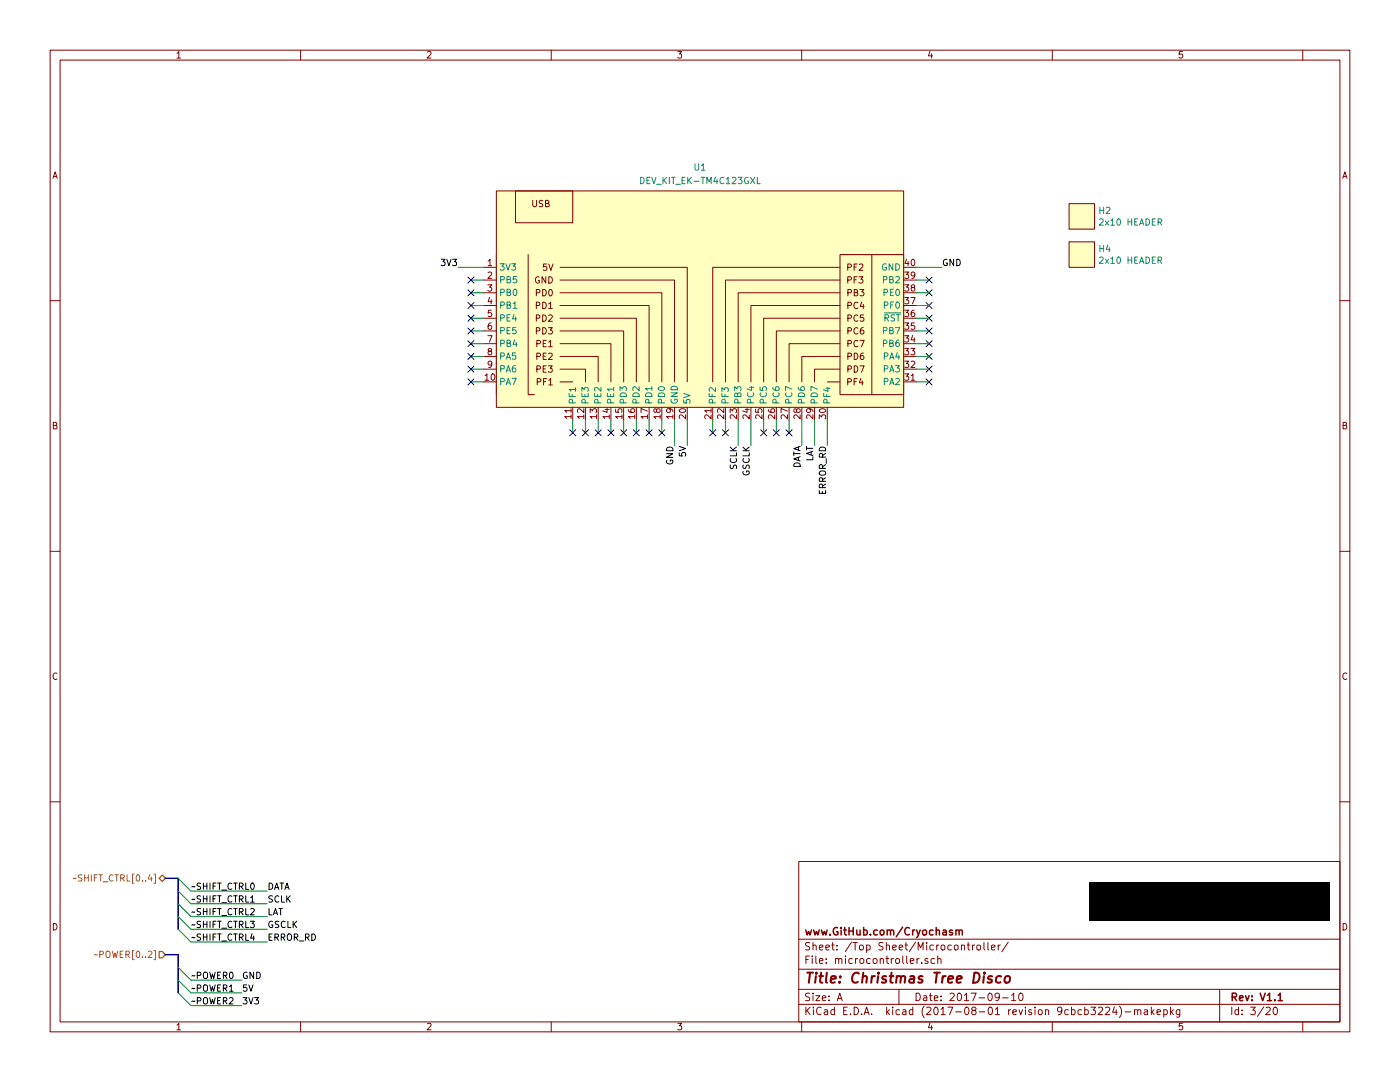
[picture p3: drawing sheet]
EESchema Schematic File Version 2
LIBS:local
LIBS:Christmas_Tree_Disco-cache
EELAYER 26 0
EELAYER END
$Descr A 11000 8500
encoding utf-8
Sheet 3 20
Title "Christmas Tree Disco"
Date "2017-09-10"
Rev "V1.1"
Comp "www.GitHub.com/Cryochasm"
Comment1 ""
Comment2 ""
Comment3 ""
Comment4 ""
$EndDescr
$Comp
L DEV_KIT_EK-TM4C123GXL U1
U 1 1
P 5500 2500
F 0 "U1" H 5500 3687 50  0000 C CNN
F 1 "DEV_KIT_EK-TM4C123GXL" H 5500 3581 50  0000 C CNN
F 2 "local:DEV_KIT_EK-TM4C123GXL" V 6050 1500 60  0001 C CNN
F 3 "http://www.ti.com/lit/ds/spms376e/spms376e.pdf" V 6050 1500 60  0001 C CNN
F 4 "EK-TM4C123GXL" H 5500 2500 60  0001 C CNN "MPN"
F 5 "Development Boards & Kits - ARM TIVA LaunchPAD" H 5500 2500 60  0001 C CNN "Description"
F 6 "No" H 5500 2500 60  0001 C CNN "Included in BOM"
	1    5500 2500
	1    0    0    -1  
$EndComp
Text HLabel 1300 7500 0    50   Input ~ 0
~~POWER[0..2]
Wire Bus Line
	1300 7500 1400 7500
Wire Bus Line
	1400 7500 1400 7800
Entry Wire Line
	1400 7600 1500 7700
Entry Wire Line
	1400 7700 1500 7800
Wire Wire Line
	1500 7700 1900 7700
Wire Wire Line
	1500 7800 1900 7800
Text Label 1900 7800 0    50   ~ 0
5V
Text Label 1900 7700 0    50   ~ 0
GND
Text Label 1500 7700 0    50   ~ 0
~~POWER0
Text Label 1500 7800 0    50   ~ 0
~~POWER1
Text HLabel 1300 6900 0    50   BiDi ~ 0
~~SHIFT_CTRL[0..4]
Wire Bus Line
	1300 6900 1400 6900
Wire Bus Line
	1400 6900 1400 7300
Entry Wire Line
	1400 6900 1500 7000
Entry Wire Line
	1400 7000 1500 7100
Entry Wire Line
	1400 7100 1500 7200
Entry Wire Line
	1400 7200 1500 7300
Entry Wire Line
	1400 7300 1500 7400
Wire Wire Line
	1500 7000 2100 7000
Wire Wire Line
	1500 7100 2100 7100
Wire Wire Line
	1500 7200 2100 7200
Wire Wire Line
	1500 7300 2100 7300
Wire Wire Line
	1500 7400 2100 7400
Text Label 2100 7000 0    50   ~ 0
DATA
Text Label 2100 7100 0    50   ~ 0
SCLK
Text Label 2100 7200 0    50   ~ 0
LAT
Text Label 2100 7300 0    50   ~ 0
GSCLK
Text Label 2100 7400 0    50   ~ 0
ERROR_RD
Text Label 1500 7000 0    50   ~ 0
~~SHIFT_CTRL0
Text Label 1500 7100 0    50   ~ 0
~~SHIFT_CTRL1
Text Label 1500 7200 0    50   ~ 0
~~SHIFT_CTRL2
Text Label 1500 7300 0    50   ~ 0
~~SHIFT_CTRL3
Text Label 1500 7400 0    50   ~ 0
~~SHIFT_CTRL4
Text Label 7400 2100 0    50   ~ 0
GND
Text Label 5400 3500 3    50   ~ 0
5V
Wire Wire Line
	5400 3300 5400 3500
Wire Wire Line
	5300 3300 5300 3500
Wire Wire Line
	7200 2100 7400 2100
Text Label 5300 3500 3    50   ~ 0
GND
$Comp
L Generic H2
U 1 1
P 8500 1700
F 0 "H2" H 8628 1746 50  0000 L CNN
F 1 "2x10 HEADER" H 8628 1655 50  0000 L CNN
F 2 "local:2x10_header_3d" H 8500 1500 50  0001 C CNN
F 3 "http://www.molex.com/pdm_docs/sd/015912200_sd.pdf" H 8500 1700 50  0001 C CNN
F 4 "0015912200" H 8500 1400 50  0001 C CNN "MPN"
F 5 "20 Positions Header, Breakaway Connector 0.100\" (2.54mm) Surface Mount Tin" H 8500 1300 50  0001 C CNN "Description"
F 6 "Yes" H 8500 1200 50  0001 C CNN "Included in BOM"
	1    8500 1700
	1    0    0    -1  
$EndComp
$Comp
L Generic H4
U 1 1
P 8500 2000
F 0 "H4" H 8628 2046 50  0000 L CNN
F 1 "2x10 HEADER" H 8628 1955 50  0000 L CNN
F 2 "local:2x10_header_3d" H 8500 1800 50  0001 C CNN
F 3 "http://www.molex.com/pdm_docs/sd/015912200_sd.pdf" H 8500 2000 50  0001 C CNN
F 4 "0015912200" H 8500 1700 50  0001 C CNN "MPN"
F 5 "20 Positions Header, Breakaway Connector 0.100\" (2.54mm) Surface Mount Tin" H 8500 1600 50  0001 C CNN "Description"
F 6 "Yes" H 8500 1500 50  0001 C CNN "Included in BOM"
	1    8500 2000
	1    0    0    -1  
$EndComp
Text Label 3600 2100 2    50   ~ 0
3V3
Wire Wire Line
	3800 2100 3600 2100
Wire Wire Line
	6500 3300 6500 3500
Wire Wire Line
	3800 2200 3700 2200
Wire Wire Line
	3800 2300 3700 2300
Wire Wire Line
	3800 2400 3700 2400
Wire Wire Line
	3800 2500 3700 2500
Wire Wire Line
	3800 2600 3700 2600
Wire Wire Line
	3800 2700 3700 2700
Wire Wire Line
	3800 2800 3700 2800
Wire Wire Line
	3800 2900 3700 2900
Wire Wire Line
	3800 3000 3700 3000
NoConn ~ 3700 2200
NoConn ~ 3700 2300
NoConn ~ 3700 2400
NoConn ~ 3700 2500
NoConn ~ 3700 2600
NoConn ~ 3700 2700
NoConn ~ 3700 2800
NoConn ~ 3700 2900
NoConn ~ 3700 3000
NoConn ~ 7300 2200
NoConn ~ 7300 2300
NoConn ~ 7300 2400
NoConn ~ 7300 2500
NoConn ~ 7300 2600
NoConn ~ 7300 2700
NoConn ~ 7300 2800
NoConn ~ 7300 2900
Wire Wire Line
	7200 2200 7300 2200
Wire Wire Line
	7200 2300 7300 2300
Wire Wire Line
	7200 2400 7300 2400
Wire Wire Line
	7200 2500 7300 2500
Wire Wire Line
	7200 2600 7300 2600
Wire Wire Line
	7200 2700 7300 2700
Wire Wire Line
	7200 2800 7300 2800
Wire Wire Line
	7200 2900 7300 2900
Wire Wire Line
	5600 3300 5600 3400
Wire Wire Line
	5700 3300 5700 3400
Wire Wire Line
	5800 3300 5800 3500
Wire Wire Line
	5900 3300 5900 3500
Wire Wire Line
	6100 3300 6100 3400
Wire Wire Line
	4500 3300 4500 3400
Wire Wire Line
	4600 3300 4600 3400
Wire Wire Line
	4700 3300 4700 3400
Wire Wire Line
	4800 3300 4800 3400
Wire Wire Line
	4900 3300 4900 3400
Wire Wire Line
	5000 3300 5000 3400
Wire Wire Line
	5100 3300 5100 3400
Wire Wire Line
	5200 3300 5200 3400
NoConn ~ 4500 3400
NoConn ~ 4600 3400
NoConn ~ 4700 3400
NoConn ~ 4800 3400
NoConn ~ 4900 3400
NoConn ~ 5000 3400
NoConn ~ 5100 3400
NoConn ~ 5200 3400
NoConn ~ 5600 3400
NoConn ~ 5700 3400
NoConn ~ 7300 3000
NoConn ~ 6100 3400
Text Label 5900 3500 3    50   ~ 0
GSCLK
Text Label 6500 3500 3    50   ~ 0
ERROR_RD
Text Label 6300 3500 3    50   ~ 0
DATA
Text Label 5800 3500 3    50   ~ 0
SCLK
Text Label 6400 3500 3    50   ~ 0
LAT
Wire Wire Line
	6400 3300 6400 3500
Wire Wire Line
	6300 3300 6300 3500
Wire Wire Line
	7300 3000 7200 3000
Text Label 1900 7900 0    50   ~ 0
3V3
Entry Wire Line
	1400 7800 1500 7900
Wire Wire Line
	1500 7900 1900 7900
Text Label 1500 7900 0    50   ~ 0
~~POWER2
Wire Wire Line
	6200 3300 6200 3400
Wire Wire Line
	6000 3300 6000 3400
NoConn ~ 6200 3400
NoConn ~ 6000 3400
$EndSCHEMATC
